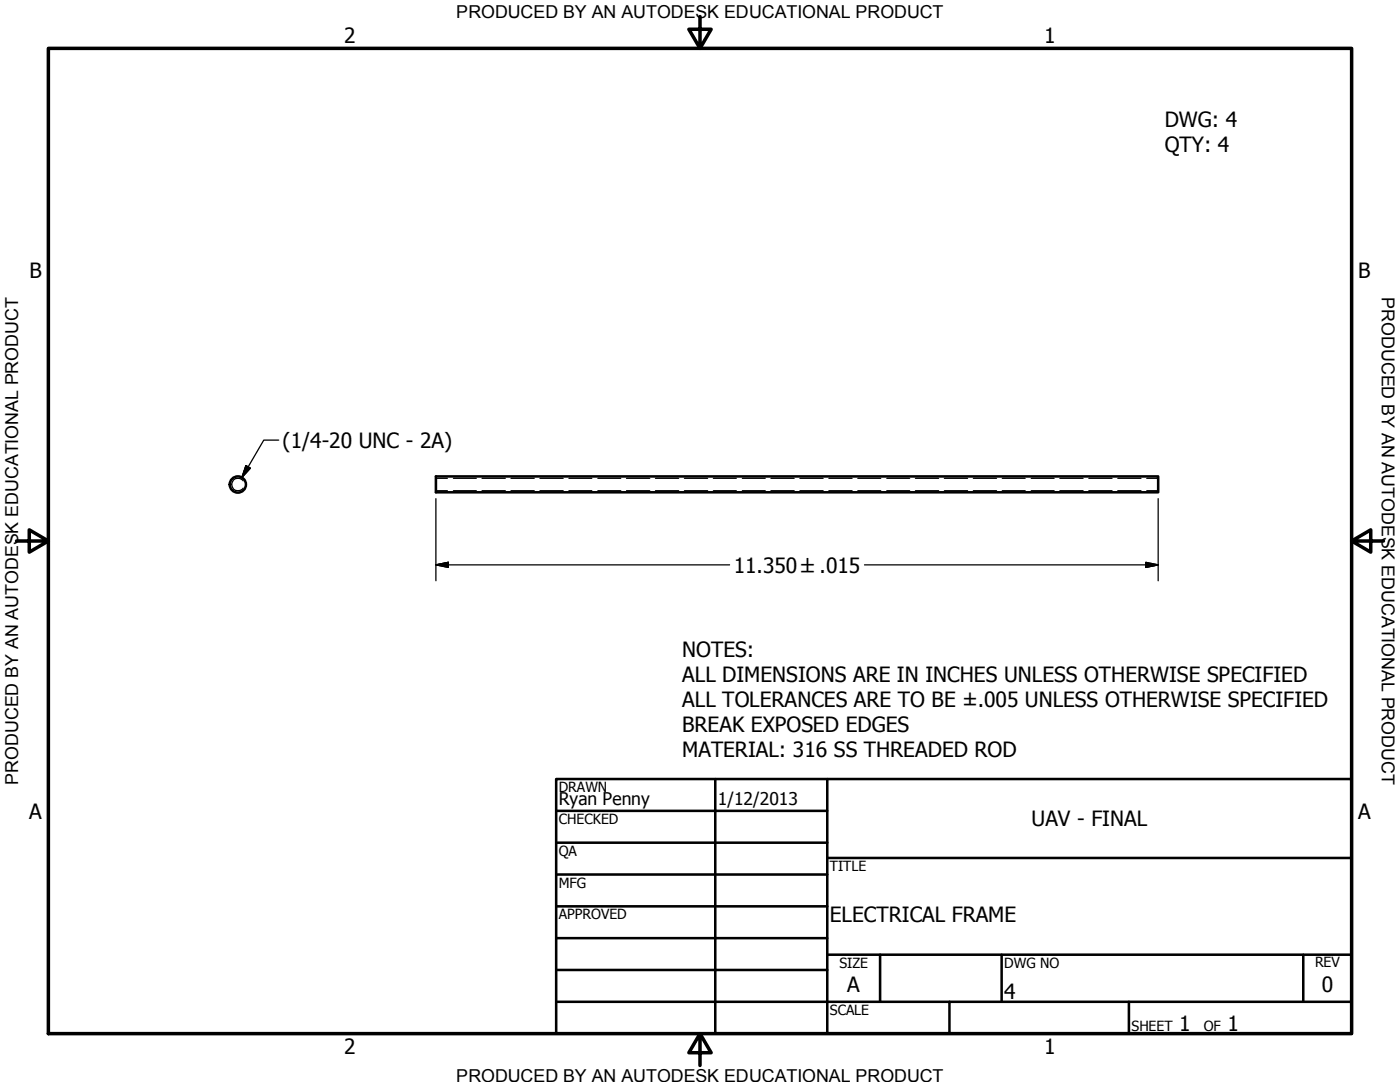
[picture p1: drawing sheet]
<svg xmlns="http://www.w3.org/2000/svg" width="279mm" height="216mm" viewBox="0 0 279 216" stroke-linecap="round" stroke-linejoin="round" font-family="sans-serif">
<!-- layer: Visible (ANSI) -->
<g fill="none" stroke="#000" stroke-width=".51">
<path d="M87 95.1h144.1v3.1h-144.1z"/>
<circle cx="47.5" cy="96.7" r="1.62"/>
</g>
<!-- layer: Hidden Narrow (ANSI) -->
<g fill="none" stroke="#000" stroke-width=".25">
<path d="M48.5 95.9a1.26 1.26 0 0 0-1.9-.2 1.26 1.26 0 0 0 0 1.9 1.26 1.26 0 0 0 1.9-.2M87 97.9h2.3M87 95.4h2.3M90.5 97.9h4.6M90.5 95.4h4.6M96.2 97.9h4.6M96.2 95.4h4.6M102 97.9h4.6M102 95.4h4.6M107.8 97.9h4.6M107.8 95.4h4.6M113.5 97.9h4.6"/>
<path d="M113.5 95.4h4.6M119.3 97.9h4.6M119.3 95.4h4.6M125 97.9h4.7M125 95.4h4.7M130.8 97.9h4.6M130.8 95.4h4.6M136.6 97.9h4.6M136.6 95.4h4.6M142.4 97.9h4.5M142.4 95.4h4.5M148.1 97.9h4.6"/>
<path d="M148.1 95.4h4.6M153.9 97.9h4.6M153.9 95.4h4.6M159.6 97.9h4.7M159.6 95.4h4.7M165.4 97.9h4.7M165.4 95.4h4.7M171.2 97.9h4.6M171.2 95.4h4.6M177 97.9h4.5M177 95.4h4.5M182.7 97.9h4.6"/>
<path d="M182.7 95.4h4.6M188.5 97.9h4.6M188.5 95.4h4.6M194.2 97.9h4.7M194.2 95.4h4.7M200 97.9h4.6M200 95.4h4.6M205.8 97.9h4.6M205.8 95.4h4.6M211.5 97.9h4.7M211.5 95.4h4.7M217.3 97.9h4.6"/>
<path d="M217.3 95.4h4.6M223.1 97.9h4.6M223.1 95.4h4.6M228.9 97.9h2.2M228.9 95.4h2.2"/>
</g>
<!-- layer: Border (ANSI) -->
<path d="M9.7 9.7h260v196.5h-260zM139.7 3.3v6.4l-2.2-3.9h4.4l-2.2 3.9M3.3 107.9h6.4l-3.9-2.2v4.5l3.9-2.3M269.7 107.9l3.9 2.3v-4.5l-3.9 2.2h6.4M139.7 206.2l2.2 3.9h-4.4l2.2-3.9v6.4" fill="none" stroke="#000" stroke-width=".7"/>
<!-- layer: Title (ANSI) -->
<g fill="none" stroke="#000" stroke-width=".51">
<path d="M111 155.4h158.7v50.8h-158.7zM142.7 155.4v50.8M165.1 155.4v50.8M111 161.8h54.1M111 168.1h54.1M111 174.5h54.1M165.1 171.2h104.6M111 180.8h54.1M111 187.2h54.1M111 193.5h54.1M111 199.9h158.7M165.1 190.5h104.6"/>
<path d="M175.6 190.5v9.4M189.5 199.9v6.3M199.9 190.5v9.4M225.3 199.9v6.3M260.1 190.5v9.4"/>
</g>
<!-- layer: Symbol (ANSI) -->
<path d="M49.1 92.9l.9 .5-1.7 1.9zM55.6 87.8h-3l-4.3 7.5" fill="none" stroke="#000" stroke-width=".25"/>
<path d="M49.1 92.9l-.8 2.4zM49.1 92.9l.9 .5-1.7 1.9z" fill="#000" stroke="#000" stroke-width=".25"/>
<!-- layer: Dimension (ANSI) -->
<path d="M87 99.5v16.4M231.1 99.5v16.4M87 112.7l2.5-.5v1zM87 112.7h58.6M172.5 112.7h58.6M228.7 112.2l2.4 .5-2.4 .5z" fill="none" stroke="#000" stroke-width=".25"/>
<path d="M87 112.7l2.5-.5zM87 112.7l2.5-.5v1zM228.7 113.2l2.4-.5zM228.7 112.2l2.4 .5-2.4 .5z" fill="#000" stroke="#000" stroke-width=".25"/>
<g font-size="4.2">
<text x="68.7" y="8.6">2</text>
<text x="208.4" y="8.6">1</text>
<text x="232.5" y="25.4">DWG: 4</text>
<text x="232.5" y="30.4">QTY: 4</text>
<text x="5.9" y="55.5">B</text>
<text x="271.1" y="55.5">B</text>
<text x="56.4" y="89.3">(1/4-20 UNC - 2A)</text>
<text x="146.4" y="114.2">11.350 ±.015</text>
<text x="136.1" y="131.1">NOTES:</text>
<text x="136.1" y="136.1">ALL DIMENSIONS ARE IN INCHES UNLESS OTHERWISE SPECIFIED</text>
<text x="136.1" y="141.1">ALL TOLERANCES ARE TO BE ±.005 UNLESS OTHERWISE SPECIFIED</text>
<text x="136.1" y="146.1">BREAK EXPOSED EDGES</text>
<text x="136.1" y="151.1">MATERIAL: 316 SS THREADED ROD</text>
<text x="5.8" y="163.4">A</text>
<text x="205.9" y="164.8">UAV - FINAL</text>
<text x="271" y="163.4">A</text>
<text x="165.6" y="183.9">ELECTRICAL FRAME</text>
<text x="169.1" y="198">A</text>
<text x="263.8" y="198">0</text>
<text x="200.4" y="199.4">4</text>
<text x="235.3" y="205.7">1</text>
<text x="245" y="205.7">1</text>
<text x="68.7" y="210.3">2</text>
<text x="208.4" y="210.3">1</text>
</g>
<g font-size="3.6">
<text x="91.1" y="3.6">PRODUCED BY AN AUTODESK EDUCATIONAL PRODUCT</text>
<text x="275.8" y="59.3" transform="rotate(90 275.8 59.3)">PRODUCED BY AN AUTODESK EDUCATIONAL PRODUCT</text>
<text x="3.6" y="156.6" transform="rotate(-90 3.6 156.6)">PRODUCED BY AN AUTODESK EDUCATIONAL PRODUCT</text>
<text x="91.1" y="215.9">PRODUCED BY AN AUTODESK EDUCATIONAL PRODUCT</text>
</g>
<g font-size="3.5">
<text x="111.5" y="160.6">Ryan Penny</text>
<text x="143.3" y="160.7">1/12/2013</text>
</g>
<g font-size="2.8">
<text x="111.5" y="158">DRAWN</text>
<text x="111.5" y="164.4">CHECKED</text>
<text x="111.5" y="170.8">QA</text>
<text x="165.6" y="173.7">TITLE</text>
<text x="111.5" y="177.1">MFG</text>
<text x="111.5" y="183.5">APPROVED</text>
<text x="167.5" y="193.1">SIZE</text>
<text x="200.4" y="193.1">DWG NO</text>
<text x="262.4" y="193">REV</text>
<text x="165.6" y="202.5">SCALE</text>
<text x="225.8" y="205.7">SHEET</text>
<text x="240.2" y="205.7">OF</text>
</g>
</svg>
